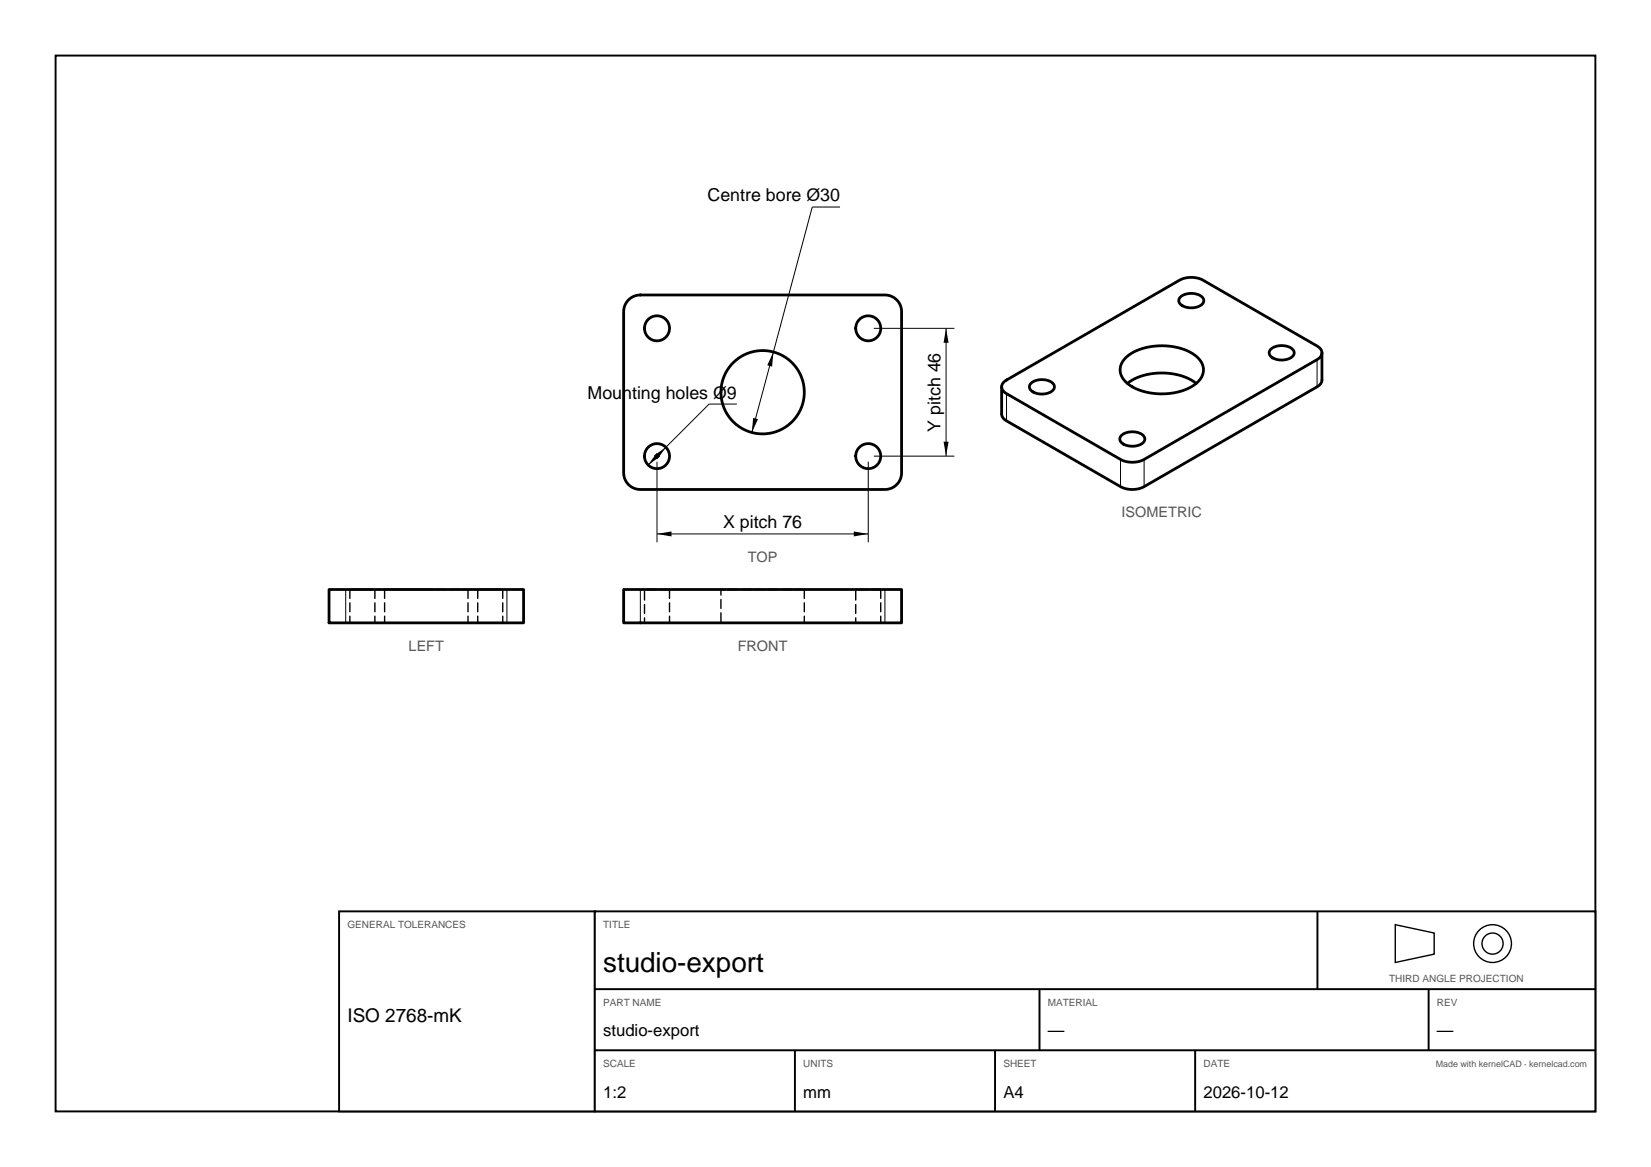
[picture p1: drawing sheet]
<svg xmlns="http://www.w3.org/2000/svg" width="297mm" height="210mm" viewBox="0 0 297 210" stroke-linecap="round" stroke-linejoin="round" font-family="sans-serif">
<path d="M10 10h277v190h-277z" fill="none" stroke="#000" stroke-width=".35"/>
<g fill="none" stroke="#000" stroke-width=".25" stroke-dasharray="1.6 .8">
<path d="M62.9 106.1v6M65.2 112.1h-2.3h4.5h-2.2M65.2 106.1h-2.3h4.5h-2.2M67.4 106.1v6M69.2 106.1v6M76.7 112.1h-7.5h15h-7.5M76.7 106.1h-7.5h15h-7.5M84.2 106.1v6M85.9 106.1v6M88.2 112.1h-2.3h4.5h-2.2M88.2 106.1h-2.3h4.5h-2.2M90.4 106.1v6"/>
<path d="M120.4 106.1h-4.5v6h4.5M120.4 106.1v6M144.7 106.1h-15v6h15M144.7 106.1v6M158.4 106.1h-4.5v6h4.5M158.4 106.1v6"/>
</g>
<g fill="none" stroke="#000" stroke-width=".18">
<path d="M151.1 37.3h-5l-10.9 40.5M157.2 59.1h14.5M170.2 59.1v23M132.6 72.7h-5l-11 11M181.1 70.8v4.9M236.9 64.7v4.9M118.2 83.1v14.5M118.2 96.1h38M156.2 83.1v14.5M157.2 82.1h14.5M201.6 82.7v4.9M205.8 82.7v4.9"/>
<path d="M62.2 106.1v6M91.2 106.1v6M115.2 106.1v6M159.2 106.1v6"/>
</g>
<g fill="none" stroke="#000" stroke-width=".5">
<path d="M113.1 54a3 3 0 0 1 2.1-.9h44a3 3 0 0 1 3 3v29a3 3 0 0 1-3 3h-44a3 3 0 0 1-3-3v-29a3 3 0 0 1 .9-2.1zM212.4 53.4a3.1 3.1 0 0 1 4.1 .4v.5a1.97 1.97 0 0 1-2.1 1.1 2.04 2.04 0 0 1-2.3-1.2v-.4zM180.6 68.7l31.6-18.3a4.7 4.7 0 0 1 4.2 0l20.5 11.9a1.29 1.29 0 0 1 .9 1.2 1.29 1.29 0 0 1-.9 1.2l-31.1 18a4.7 4.7 0 0 1-4.2 0l-20.5-11.9a1.25 1.25 0 0 1-.5-2.1zM185.5 69a3 3 0 0 1 4.1 .3l.1 .5a1.97 1.97 0 0 1-2.2 1.1 2.04 2.04 0 0 1-2.3-1.2v-.4zM201.7 78.4a3 3 0 0 1 4.2 .3v.5a1.97 1.97 0 0 1-2.1 1.1 2.04 2.04 0 0 1-2.3-1.2v-.4zM202.6 64.3a10.8 10.8 0 0 1 11-1.2 4.1 4.1 0 0 1 2.9 3.3 3.9 3.9 0 0 1-2.8 3.5 11.5 11.5 0 0 1-10.8-.8 2.92 2.92 0 0 1-.3-4.8zM202.8 69a11.1 11.1 0 0 1 12.4 0M228.6 62.9a3 3 0 0 1 4.1 .3l.1 .5a1.97 1.97 0 0 1-2.2 1.1 2.04 2.04 0 0 1-2.3-1.2l.1-.4zM237.8 63.5v4.9a1.48 1.48 0 0 1-.9 1.2l-31.1 18a4.7 4.7 0 0 1-4.2 0l-20.5-11.9a1.48 1.48 0 0 1-.9-1.2v-4.9M59.2 106.1h35v6h-35zM112.2 106.1h50v6h-50z"/>
<circle cx="118.2" cy="59.1" r="2.25"/>
<circle cx="156.2" cy="59.1" r="2.25"/>
<circle cx="137.2" cy="70.6" r="7.5"/>
<circle cx="118.2" cy="82.1" r="2.25"/>
<circle cx="156.2" cy="82.1" r="2.25"/>
</g>
<path d="M170.2 59.1l.4 2.6h-.9zM135.5 75.2l.9 .2-1.2 2.4zM139.1 63.3l-.2 2.7-.9-.3zM118.1 81.5l.7 .7-2.2 1.5zM118.2 96.1l2.6-.5v.9zM117.6 82l2.2-1.5-1.5 2.1zM153.6 95.6l2.6 .5-2.6 .4zM169.7 79.5h.9l-.4 2.6z" fill="#000"/>
<g fill="#fff" stroke="#000" stroke-width=".35">
<path d="M61 164h46v36h-46z"/>
<path d="M107 164h180v36h-180z"/>
</g>
<path d="M107 178h180M187 178v11M237 164v14M257 178v11M107 189h180M143 189v11M179 189v11M215 189v11" fill="none" stroke="#000" stroke-width=".35"/>
<g fill="none" stroke="#000" stroke-width=".25">
<path d="M251 166.4l7 1.5v3.8l-7 1.5z"/>
<circle cx="268.5" cy="169.8" r="3.4"/>
<circle cx="268.5" cy="169.8" r="1.9"/>
</g>
<text font-size="5" x="108.5" y="175">studio-export</text>
<text font-size="3.4" x="62.5" y="184">ISO 2768-mK</text>
<g font-size="3.2">
<text x="127.3" y="36.3">Centre bore Ø30</text>
<text x="105.7" y="71.7">Mounting holes Ø9</text>
<text x="169.2" y="77.7" transform="rotate(-90 169.2 77.7)">Y pitch 46</text>
<text x="130.1" y="95.1">X pitch 76</text>
</g>
<g font-size="3">
<text x="108.5" y="186.5">studio-export</text>
<text x="188.5" y="186.5">—</text>
<text x="258.5" y="186.5">—</text>
<text x="108.5" y="197.5">1:2</text>
<text x="144.5" y="197.5">mm</text>
<text x="180.5" y="197.5">A4</text>
<text x="216.5" y="197.5">2026-10-12</text>
</g>
<g font-size="2.6" fill="#555">
<text x="201.8" y="93.1">ISOMETRIC</text>
<text x="134.5" y="101.1">TOP</text>
<text x="73.5" y="117.1">LEFT</text>
<text x="132.7" y="117.1">FRONT</text>
</g>
<g font-size="1.8" fill="#555">
<text x="62.5" y="167">GENERAL TOLERANCES</text>
<text x="108.5" y="167">TITLE</text>
<text x="249.9" y="176.8">THIRD ANGLE PROJECTION</text>
<text x="108.5" y="181">PART NAME</text>
<text x="188.5" y="181">MATERIAL</text>
<text x="258.5" y="181">REV</text>
<text x="108.5" y="192">SCALE</text>
<text x="144.5" y="192">UNITS</text>
<text x="180.5" y="192">SHEET</text>
<text x="216.5" y="192">DATE</text>
</g>
<text font-size="1.6" fill="#555" x="258.3" y="192">Made with kernelCAD · kernelcad.com</text>
</svg>
